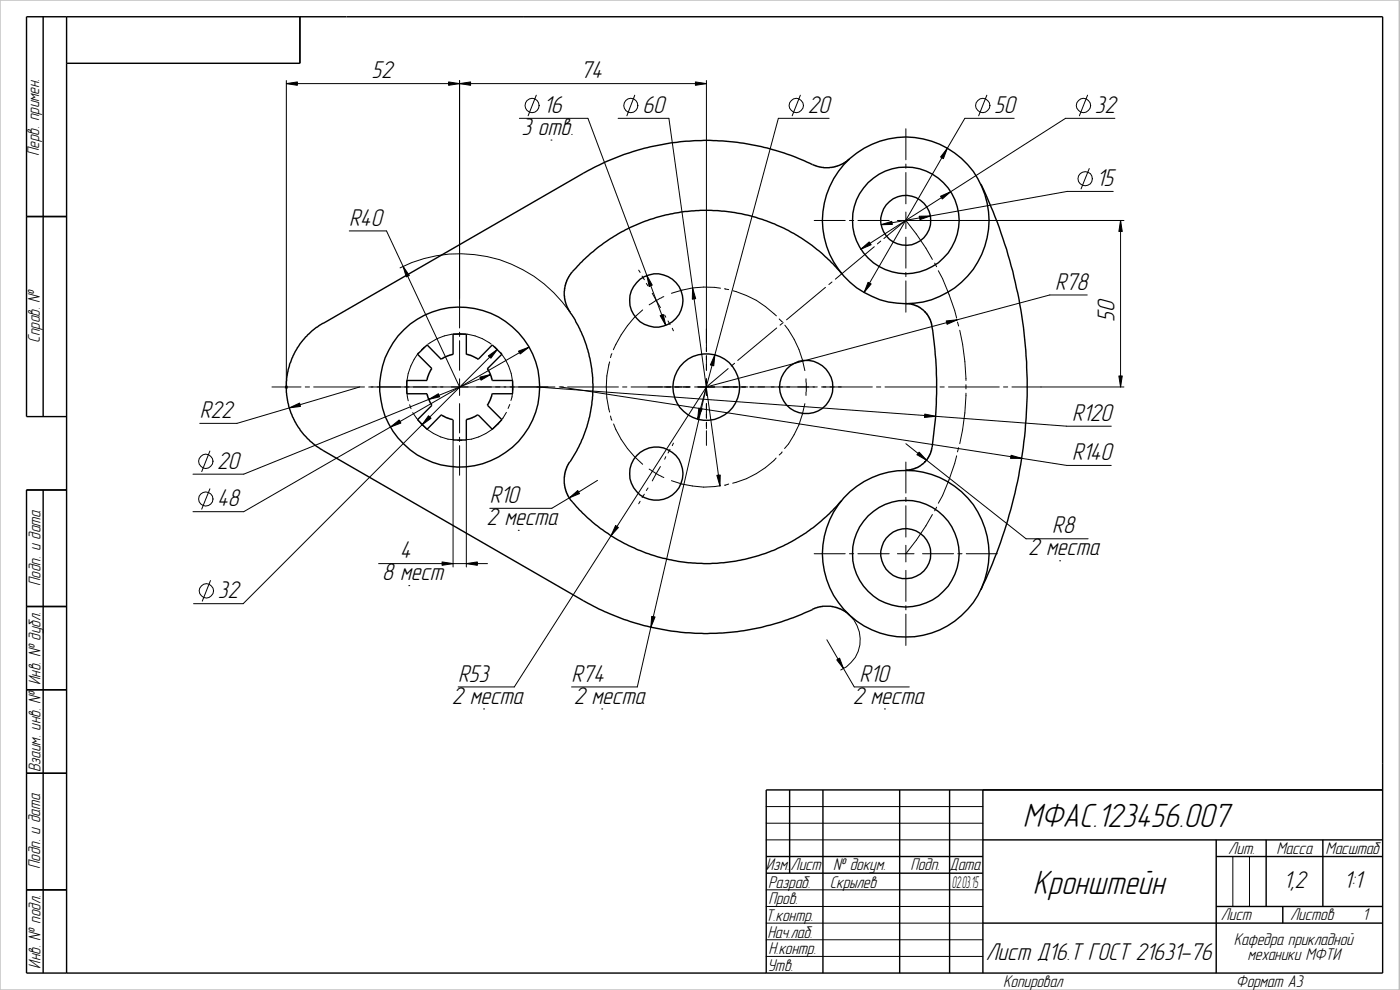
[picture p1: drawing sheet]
<svg xmlns="http://www.w3.org/2000/svg" width="420mm" height="297mm" viewBox="0 0 420 297" stroke-linecap="round" stroke-linejoin="round" font-family="sans-serif">
<g fill="none" stroke="#000" stroke-width=".3">
<path d="M85.9 24.2v92.2M85.9 25.1h126.1M137.9 24.2v74.2M155.9 35.5h20.5l23.4 62.1M161 28.6l-2.5 6.1M185.5 35.5h15.2l15.4 110.3M190.5 28.6l-2.4 6.1M212 24.2v81.3M240.2 28.6l-2.5 6.1M248.8 35.5h-15.2l-24.2 90.3M271.9 38.6v9.3M296.2 28.6l-2.5 6.1"/>
<path d="M304.4 35.5h-14.8l-30.3 52.2M326.4 28.6l-2.5 6.1M334.6 35.5h-14.8l-61.5 39.3M165.4 42h.1M271.9 49.2v1.3M271.9 51.8v9.4M326.9 50.6l-2.5 6.1M334.1 57.4h-13.8l-55.9 10M104.8 69.3h11.2l21.9 46.8M244.3 66.2h9.4M254.9 66.2h1.3M257.5 66.2h9.4"/>
<path d="M262.4 74l-11.7 9.8M264.3 72.3l-1 .9M269.3 66.2h68M271.8 66.2l-6.5 5.4M271.9 66.2l3.1 4 2.9 4.3 1.9 3.3M271.9 63.6v5M271.9 71.1v9.4M280.5 78.9l.6 1.1M336.3 66.2v49.9M120.1 80.4a40 40 0 0 1 51 13.3M137.9 99.7v1.3M191.7 81.1l.4 .6"/>
<path d="M192.7 82.8l.7 1.1M192.9 93a31.8 31.8 0 0 0-8.8 11.9M194 85l.5 .8M195.7 88l1.2 2.1M196.9 90.1l-2.1 1.4M196.9 90.1l1.3 2.2M199.2 89l-2.3 1.1M199.5 94.5l.3 .7M200.5 96.3l.6 1.1M201.8 98.5l.3 .8M216.2 86.5a29.1 29.1 0 0 0-14.7 1.5M217.4 86.6l1.3 .3"/>
<path d="M220 87.2a28.2 28.2 0 0 1 13 7.6M233.1 98.4l-11.7 9.7M233.8 95.7l1 .8M235 96.8l-.9 .8M235.5 97.6a29.7 29.7 0 0 1 6.1 13.6M247.7 86.2l-11.6 9.8M249.7 84.6l-.9 .8M271.9 81.7v1.3M271.9 84.3v9.4M281.6 81.2a67.1 67.1 0 0 1 5.5 14.2M287.4 96.6l.3 1.2M288 99.1a73.5 73.5 0 0 1 1.9 15.1"/>
<path d="M326.3 88.5h-11.3l-103 27.6M81.6 116.1h8.7M85.7 115.9l.6 .5M86.2 115.9l-.6 .5M91.6 116.1h1.3M94.1 116.1h15.3M107.9 116.1l-36.8 10.9h-11.2M110.7 116.1h55.8M125.6 105.9a16.6 16.6 0 0 0-3.1 14.4M127.3 104.1l-.8 .8M137.9 102.2v8.9M137.9 113.7v4.9"/>
<path d="M147.2 112.4l-74 29.9h-15.3M147.4 103.2a15.9 15.9 0 0 0-19 .1M148.4 104l1 .9M149.3 104.8l-76.3 76.3h-14.9M150.2 105.8a15.8 15.8 0 0 1 3.1 14.4M158.7 104.2l-85.5 49.3h-15.3M161.1 116.1l159 11.8h13.4M167.8 116.1h1.3M168.2 116.1l151.9 23.5h13.4M170.3 116.1h15.3M183 108.6a28.5 28.5 0 0 0 0 15M183.6 106.1l-.4 1.2"/>
<path d="M186.9 116.1h1.2M189.4 116.1h17.8M208.4 116.1h16.1M212 106.7v4.4M212 113.7v4.9M212 116.1l-57.7 90h-16.8M212 116.1l-20.7 90h-19.8M218.5 110.6l-6.5 5.5M220.5 109l-1 .8M225 116.1h20.3M241.9 113.7v4.9M246.5 116.1h15.3"/>
<path d="M263.1 116.1h1.2M265.6 116.1h15.2M282.1 116.1h1.3M284.6 116.1h15.3M289.9 118a71.8 71.8 0 0 1-1.9 15.1M289.9 115.4v1.3M301.2 116.1h1.2M303.7 116.1h33.6M63 135.3l-2.5 6.2M122.9 121.4l.5 1.2M123.9 123.8a15.9 15.9 0 0 0 12.2 8.1M136 132v38.1"/>
<path d="M137.3 132.1h1.3M137.9 121.1v8.8M137.9 131.2v1.2M137.9 133.7v8.9M140 132v38.1M152 123.7a15.3 15.3 0 0 1-12.1 8.2M153 121.4l-.5 1.1M183.2 124.8l.4 1.3M184.1 127.2a29.5 29.5 0 0 0 8.8 12.1M198.2 140l-1.3 2.1M199.8 137l-.3 .8M201.1 134.8l-.6 1.1"/>
<path d="M202.1 133l-.3 .7M212 121.1v4.4M212 126.7v1.9M212 129.2v4.4M232.9 137.4a27.1 27.1 0 0 1-13 7.6M234.7 135.6l-.9 .9M241.6 121.1a27.4 27.4 0 0 1-6.1 13.5M271.9 138.6v9.3M271.9 133.1l36 28.6h18.7M287.1 136.8a62.8 62.8 0 0 1-5.5 14.2M287.7 134.3l-.3 1.3M63 146.7l-2.5 6.1"/>
<path d="M155.5 159.1h.1M179.3 144.1l-13.7 8.4h-18.6M192.1 150.4l-.4 .8M193.4 148.3l-.7 1M194.5 146.4l-.5 .8M194.8 140.7l2.1 1.4M196.9 142.1l2.3 1.2M196.9 142.1l-1.2 2.2M201.5 144.2a28.8 28.8 0 0 0 14.7 1.5M218.7 145.2l-1.3 .4M271.9 149.2v1.3M271.9 151.8v9.3"/>
<path d="M279.8 154.4l-4.8 7.7-3.1 4M281.1 152.2l-.6 1.1M63.2 174.2l-2.5 6.2M113.6 169.1h32.7M122.7 175.7h.1M244.3 166.1h9.4M254.9 166.1h1.3M257.5 166.1h9.4M269.3 166.1h5M271.9 163.6v5M271.9 171.1v9.4M276.9 166.1h9.3"/>
<path d="M287.4 166.1h1.3M290 166.1h9.3M318 168.3h.1M248.2 192l8.2 14.1h16.5M254.9 184.6a9.9 9.9 0 0 1-2.6 16.4M271.9 181.7v1.3M271.9 184.3v9.4M145.1 212.7h.1M180.6 212.7h.1M265.4 212.7h.1M230 252h65M230 247h65"/>
<path d="M230 242h65M370 257v15M375 257v15M230 277h65M230 272h65M230 267h65M230 287h65M230 282h65"/>
<circle cx="159.7" cy="31.6" r="2.12"/>
<circle cx="189.3" cy="31.6" r="2.13"/>
<circle cx="239" cy="31.6" r="2.13"/>
<circle cx="295" cy="31.6" r="2.13"/>
<circle cx="325.2" cy="31.6" r="2.13"/>
<circle cx="325.7" cy="53.6" r="2.13"/>
<circle cx="61.8" cy="138.4" r="2.13"/>
<circle cx="61.8" cy="149.7" r="2.13"/>
<circle cx="62" cy="177.3" r="2.13"/>
</g>
<path d="M0 0h419.9v297h-419.9z" fill="none" stroke="#c0c0c0" stroke-width=".42"/>
<g fill="none" stroke="#000" stroke-width=".42">
<path d="M13 5v120M20 5v287M90 5v14h-70M254.9 47.7l-2.8 1.9-2.4 .6h-3.1l-2.7-.8a74.2 74.2 0 0 0-68.9 2.6l-80.1 46.2-2.4 2.2-1.7 1.7-1.6 2.2-1.2 2.4-1.1 2.8-.6 2.4-.4 2.6v3.3l.7 4 .8 2.3 1.2 2.7 2.5 3.5 1.9 2 1.8 1.5 81 46.8a74.3 74.3 0 0 0 68 2.3M294.3 55.2a140 140 0 0 1 .1 121.8M8 65h12M171 93.7l2.3 3.7a40.2 40.2 0 0 1-2.2 41.1M252.6 82.2a52.8 52.8 0 0 0-81.9 .8l-1.1 2.7-.3 3.1 .7 2.9 1.1 2M271.9 91l2.3 .4 1.4 .6 1.3 .9 1.8 2.1 1 2.9M279.7 97.9a109.1 109.1 0 0 1-.3 37.7l-1.3 2.4-1.8 1.7-2.1 1-2.3 .4M128.2 114.2h-6.1v3.9h6.1l.4 1.6 1 1.8M140 106.3l1.3 .3 2.2 1.2 4.2-4.3 2.9 2.8-4.3 4.3"/>
<path d="M140 106.4v-6.1h-4v6.1l-2.1 .6-1.5 .8-4.2-4.3-2.9 2.8 4.3 4.3-.8 1.4-.7 2.1M146.2 110.6l1 1.6 .5 2h6.1v3.9h-6.1M147.7 118.1l-.5 1.6-.9 1.9 4.3 4.3-2.9 2.9-4.2-4.3M20 125h-12v-120h407v287h-407v-145h12M129.6 121.6l-4.3 4.3 2.9 2.9 4.2-4.3 1.4 .8 2.1 .6M143.4 124.4l-1.6 .9-1.8 .6v6.1h-4v-6.1M171 138.5l-1.3 2.8-.4 1.8v2l.3 1.4 .7 2.1 1.4 1.9a53 53 0 0 0 80.9-.4M13 147v145M8 182h12M243.8 182.8l2.6-.8 2.9-.1 2.8 .8 2.8 1.8M8 207h12M8 232h12"/>
<path d="M237 237v25M247 237v55M270 237v55M285 237v55M295 237v55M415 237h-185v55M230 257h65M295 252h120M365 252v40M365 257h50M380 252v20M397 252v20"/>
<path d="M8 267h12M230 262h65M295 277h120M365 272h50M385 272v5"/>
<circle cx="271.8" cy="66.1" r="7.5"/>
<circle cx="271.8" cy="66.1" r="25"/>
<circle cx="271.9" cy="66.1" r="16"/>
<circle cx="197" cy="90.2" r="8"/>
<circle cx="138" cy="116.1" r="24"/>
<circle cx="212" cy="116.1" r="10"/>
<circle cx="242" cy="116.2" r="8"/>
<circle cx="197" cy="142.2" r="8"/>
<circle cx="271.8" cy="166.1" r="7.5"/>
<circle cx="271.8" cy="166.1" r="25"/>
<circle cx="271.8" cy="166.1" r="16"/>
</g>
<g fill="#000" stroke="#000" stroke-width=".3">
<path d="M85.9 25.1l3.3-.5v1zM134.6 24.6l3.3 .5-3.3 .5zM137.9 25.1l3.3-.5v1zM208.7 24.6l3.3 .5-3.3 .5zM284.3 44.5l-1.2 3.1-.8-.5zM282.3 58.9l3-1.4-2.5 2.2zM121 80l1.9 2.7-1 .4zM258.3 74.8l2.6-2.2 .6 .8zM264.4 67.4l3.2-1 .2 .9zM275.8 64.9l3.4-.1-3.1 1.1zM336.3 66.2l.5 3.3h-1zM194.1 82.7l1.6 2.8-.9 .5z"/>
<path d="M198.1 94.7l1-.4 .7 3.3zM207.9 86.4l.9 3.2-1 .2zM260.5 84.7l1 .5-2.2 2.5zM284 96.3l3.3-.3-3.1 1.3zM128.7 119.8l2.9-1.7 .3 1zM144 113.1l3.2-.7-2.8 1.7zM146.6 106.8l2.7-2-2 2.7zM155.6 105.4l3.1-1.2-2.6 2zM214.5 106.5l-.3 3.3-1-.3zM335.8 112.8h1l-.5 3.3zM86.9 122.4l3-1.5 .3 1zM117.2 128.1l2.6-2.1 .5 .9z"/>
<path d="M128.6 124.7l.8 .8-2.7 2zM209.7 122.5l1 .2-1.3 3.1zM275.8 135.7l2.3 2.4-2.9-1.7zM277.5 124.2l3.3 .7-3.3 .4zM303.4 136.6l3.3 .9h-3.4zM170.9 149.4l2.5-2.2 .5 .9zM215.1 142.6l1.1-.1-.1 3.3zM132.7 168.6l3.3 .5-3.3 .5zM140 169.1l3.3-.5v1zM184.7 157.7l.9 .6-2.2 2.4zM195.6 184.9l1 .2-1.3 3.1zM251.1 198l.9-.5 1.2 3.1z"/>
</g>
<g font-size="10.4">
<text x="306.9" y="248.2">МФАС.123456.007</text>
<text x="310" y="268.3">Кронштейн</text>
</g>
<g font-size="7.5">
<text x="111.5" y="23.5">52</text>
<text x="174.2" y="23.5">74</text>
<text x="163.2" y="33.9">16</text>
<text x="192.8" y="33.9">60</text>
<text x="242.4" y="33.9">20</text>
<text x="298.4" y="33.9">50</text>
<text x="328.6" y="33.9">32</text>
<text x="156.5" y="40.4">3 отв.</text>
<text x="329.1" y="55.8">15</text>
<text x="104.8" y="67.7">R40</text>
<text x="316.7" y="86.9">R78</text>
<text x="334.5" y="96.5" transform="rotate(-90 334.5 96.5)">50</text>
<text x="59.9" y="125.4">R22</text>
<text x="321.7" y="126.3">R120</text>
<text x="65.2" y="140.7">20</text>
<text x="321.7" y="138">R140</text>
<text x="65.2" y="151.9">48</text>
<text x="147" y="150.9">R10</text>
<text x="146" y="157.5">2 места</text>
<text x="315.8" y="160">R8</text>
<text x="120" y="167.5">4</text>
<text x="308.6" y="166.7">2 места</text>
<text x="65.4" y="179.5">32</text>
<text x="114.7" y="174.1">8 мест</text>
<text x="137.5" y="204.5">R53</text>
<text x="171.5" y="204.5">R74</text>
<text x="258" y="204.5">R10</text>
<text x="135.6" y="211.1">2 места</text>
<text x="172.2" y="211.1">2 места</text>
<text x="255.9" y="211.1">2 места</text>
<text x="385.2" y="266.4">1,2</text>
<text x="403.3" y="266.4">1:1</text>
<text x="295.8" y="288">Лист Д16.Т ГОСТ 21631-76</text>
</g>
<g font-size="5.3">
<text x="11.8" y="46.8" transform="rotate(-90 11.8 46.8)">Перв. примен.</text>
<text x="11.9" y="102.9" transform="rotate(-90 11.9 102.9)">Справ. №</text>
<text x="12.1" y="175.8" transform="rotate(-90 12.1 175.8)">Подп. и дата</text>
<text x="12.1" y="205.6" transform="rotate(-90 12.1 205.6)">Инв. № дубл.</text>
<text x="12.1" y="231.7" transform="rotate(-90 12.1 231.7)">Взаим. инв. №</text>
<text x="368.6" y="256.1">Лит.</text>
<text x="383.1" y="256.1">Масса</text>
<text x="397.8" y="256.1">Масштаб</text>
<text x="12" y="260.8" transform="rotate(-90 12 260.8)">Подп. и дата</text>
<text x="229.9" y="261.1">Изм.</text>
<text x="237.2" y="261.1">Лист</text>
<text x="250" y="261.1">№ докум.</text>
<text x="273.2" y="261.1">Подп.</text>
<text x="285" y="261.1">Дата</text>
<text x="230.5" y="266.4">Разраб.</text>
<text x="249" y="266.4">Скрылев</text>
<text x="230.6" y="271.4">Пров.</text>
<text x="366.4" y="276">Лист</text>
<text x="387.2" y="276">Листов</text>
<text x="408.9" y="276">1</text>
<text x="229.8" y="276.4">Т.контр.</text>
<text x="230.4" y="281.5">Нач.лаб.</text>
<text x="230.6" y="286.2">Н.контр.</text>
<text x="370.3" y="283.4">Кафедра прикладной</text>
<text x="374.4" y="288">механики МФТИ</text>
<text x="12.1" y="290.6" transform="rotate(-90 12.1 290.6)">Инв. № подл.</text>
<text x="230.4" y="291.3">Утв.</text>
<text x="301.1" y="296.2">Копировал</text>
<text x="370.9" y="296.2">Формат А3</text>
</g>
<text font-size="5.1" x="285.7" y="266.4">02.03.15</text>
</svg>
